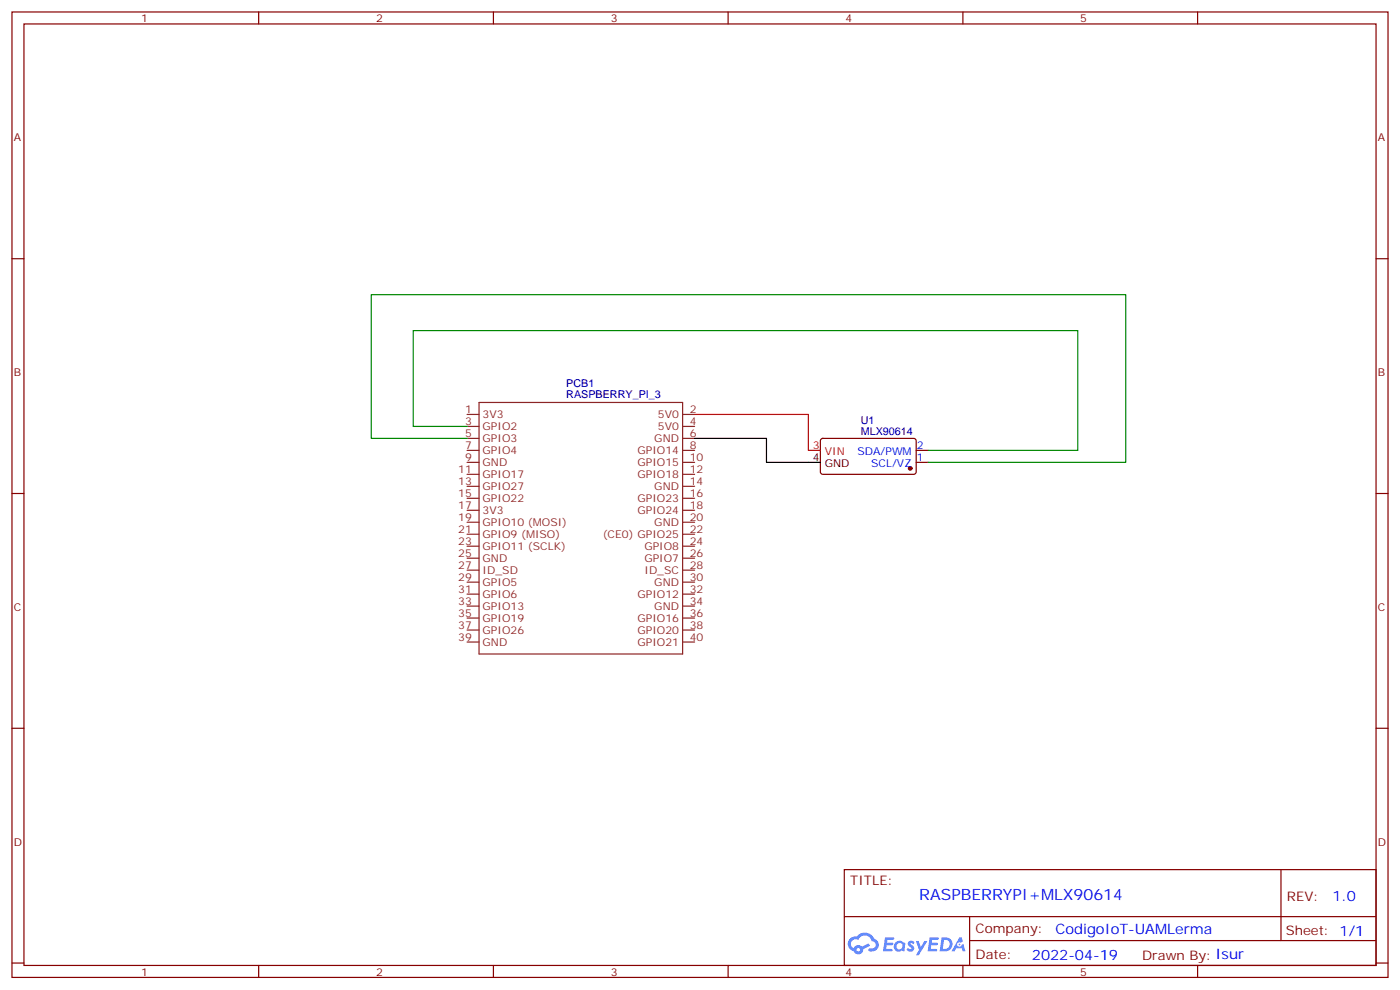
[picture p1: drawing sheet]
<svg xmlns="http://www.w3.org/2000/svg" width="412mm" height="292mm" viewBox="0 0 412 292" stroke-linecap="round" stroke-linejoin="round" font-family="sans-serif">
<g fill="none" stroke="#870000" stroke-width=".35">
<path d="M3.5 3.5h405.4v284.4h-405.4zM7.1 7.1h398.2v277.2h-398.2zM76.2 3.5v3.6M145.3 3.5v3.6M214.5 3.5v3.6M283.6 3.5v3.6M352.8 3.5v3.6M3.5 76.2h3.6M405.3 76.2h3.6M3.5 145.3h3.6M405.3 145.3h3.6M3.5 214.5h3.6"/>
<path d="M405.3 214.5h3.6M248.7 256.1h156.6v28.2h-156.6zM377.3 256.1v20.9M248.7 270h156.5M285.6 277h119.6M285.6 270v14.1M3.5 283.6h3.6M76.2 284.3v3.6M145.3 284.3v3.6M214.5 284.3v3.6M283.6 284.3v3.6M352.8 284.3v3.6"/>
<path d="M405.3 283.6h3.6"/>
</g>
<g fill="#5487ff">
<path d="M267.7 277.3a1.22 1.22 0 0 1 1.7 .3l-.4 .5a.47 .47 0 0 0-.3-.4 .47 .47 0 0 0-.5 .2l.1 .3a1.14 1.14 0 0 1 .8 1.7 1.14 1.14 0 0 1-1.9 0l-.2-.2 .5-.5 .7 .4a.29 .29 0 0 0 .3-.3 .29 .29 0 0 0-.2-.3 1.04 1.04 0 0 1-.6-1.7z"/>
<path d="M260.7 276h2.4l.3 .2-.2 .5-1.8 .1-.1 .8h1.5l.3 .4-.3 .4h-1.6l-.2 1.1h1.7l.2 .3-.2 .3-2.6 .1z"/>
<path d="M273.8 276h2.4l.3 .2-.1 .5-1.8 .1-.2 .8h1.6l.3 .4-.4 .4h-1.6l-.1 1.1h1.7l.2 .3-.2 .3-2.6 .1z"/>
<path d="M282.6 276.1h.7l.3 1.2-.6 .3a.69 .69 0 0 0-1 .3 .69 .69 0 0 0 .4 1 .69 .69 0 0 0 .9-.7l.5-.2 .6 2.2h-.8l-.2-.9h-1.8l-.5 .9h-.8z"/>
<path d="M269.8 277.1h.8l.6 1.8 1.1-1.8h.9l-2.6 4.2h-.8l.9-1.5z"/>
<path d="M277.4 276.1l-.6 4.1h1.3a2.11 2.11 0 0 0 2.5-2.1 2.11 2.11 0 0 0-2.5-2zM278.1 276.8a1.39 1.39 0 0 1 1.7 1.4 1.39 1.39 0 0 1-1.8 1.3h-.3z"/>
<path d="M263.7 277.7a1.54 1.54 0 0 0-.1 2.1 1.54 1.54 0 0 0 2.2 .2l.6 .2 .3-2.3-.2-.2-.4-.1a1.49 1.49 0 0 0-2.4 .1zM264 278.7a.94 .94 0 0 1 1.8 0 .94 .94 0 0 1-1.8 0z"/>
<path d="M250.4 276.4a2.18 2.18 0 0 0 1.1 3.7 1.44 1.44 0 0 0 1.6 1 1.44 1.44 0 0 0 1.2-1.5l2-1-.5-.8-1.9 1a1.47 1.47 0 0 0-2.4 .4 1.39 1.39 0 0 1-.7-1.9 1.39 1.39 0 0 1 2-.5 2.12 2.12 0 0 1 2.2-1.3 2.12 2.12 0 0 1 1.9 1.7 1.14 1.14 0 0 1 1.1 1.4 1.14 1.14 0 0 1-1.7 .8 .43 .43 0 0 0-.5 .3 .43 .43 0 0 0 .4 .5 1.98 1.98 0 0 0 2.5-1.2 1.98 1.98 0 0 0-1.2-2.5 3.1 3.1 0 0 0-5.3-.7l-.9 .1zM252.3 279.7a.55 .55 0 0 1 1.1 0 .55 .55 0 0 1-1.1 0z"/>
<circle cx="282.6" cy="278.1" r=".26"/>
</g>
<path d="M241.9 129.3l.5-.2 27 .1 .5 .6-.1 9.5-.6 .4-27.1-.1-.4-.6v-9.2zM269.9 136.2h3.5M269.9 132.6h3.5" fill="none" stroke="#870000" stroke-width=".35"/>
<circle cx="268.1" cy="137.9" r=".53" fill="#870000" stroke="#870000" stroke-width=".35"/>
<path d="M204.6 122.1h33.5v10.5h3.6" fill="none" stroke="#f00" stroke-width=".35"/>
<path d="M204.6 129.1h21.2v7.1h15.9" fill="none" stroke="#000" stroke-width=".35"/>
<g fill="none" stroke="#8c2424" stroke-width=".35">
<path d="M141.1 118.5h60v74.1h-60zM137.6 122.1h3.5M137.6 125.6h3.5M137.6 129.1h3.5M137.6 132.6h3.5M137.6 136.2h3.5M137.6 139.7h3.5M201.1 122.1h3.5M201.1 125.6h3.5M201.1 129.1h3.5M201.1 132.6h3.5M201.1 136.2h3.5"/>
<path d="M201.1 139.7h3.5M137.6 143.2h3.5M137.6 146.8h3.5M137.6 150.3h3.5M137.6 153.8h3.5M137.6 157.3h3.5M201.1 143.2h3.5M201.1 146.8h3.5M201.1 150.3h3.5M201.1 153.8h3.5M201.1 157.3h3.5M137.6 160.9h3.5"/>
<path d="M137.6 164.4h3.5M137.6 167.9h3.5M137.6 171.4h3.5M137.6 175h3.5M137.6 178.5h3.5M201.1 160.9h3.5M201.1 164.4h3.5M201.1 167.9h3.5M201.1 171.4h3.5M201.1 175h3.5M201.1 178.5h3.5M137.6 182h3.5"/>
<path d="M137.6 185.6h3.5M137.6 189.1h3.5M201.1 182h3.5M201.1 185.6h3.5M201.1 189.1h3.5"/>
</g>
<path d="M137.6 125.6h-15.9v-28.2h195.8v35.2h-44.1M137.6 129.1h-28.2v-42.3h222.2v49.4h-58.2" fill="none" stroke="#008700" stroke-width=".35"/>
<text font-size="4.6" fill="#00f" x="270.8" y="265.1">RASPBERRYPI+MLX90614</text>
<g font-size="4.2" fill="#00f">
<text x="392.5" y="265.4">1.0</text>
<text x="310.9" y="274.9">CodigoIoT-UAMLerma</text>
<text x="304" y="282.7">2022-04-19</text>
</g>
<g font-size="3.9" fill="#800">
<text x="250.5" y="260.7">TITLE:</text>
<text x="379.1" y="265.4">REV:</text>
<text x="287.4" y="274.9">Company:</text>
<text x="378.7" y="275.5">Sheet: 1/1</text>
<text x="287.4" y="282.6">Date:</text>
<text x="336.4" y="282.7">Drawn By: Isur</text>
</g>
<g font-size="3.2" fill="#800">
<text x="41.6" y="6.5">1</text>
<text x="110.8" y="6.5">2</text>
<text x="179.9" y="6.5">3</text>
<text x="249.1" y="6.5">4</text>
<text x="318.2" y="6.5">5</text>
<text x="4.1" y="41.6">A</text>
<text x="405.9" y="41.6">A</text>
<text x="4.1" y="110.8">B</text>
<text x="405.9" y="110.8">B</text>
<text x="4.1" y="179.9">C</text>
<text x="405.9" y="179.9">C</text>
<text x="4.1" y="249.1">D</text>
<text x="405.9" y="249.1">D</text>
<text x="41.6" y="287.3">1</text>
<text x="110.8" y="287.3">2</text>
<text x="179.9" y="287.3">3</text>
<text x="249.1" y="287.3">4</text>
<text x="318.2" y="287.3">5</text>
</g>
<g font-size="3.2" fill="#000080">
<text x="166.8" y="117.3">RASPBERRY_PI_3</text>
<text x="166.8" y="114.1">PCB1</text>
<text x="253.6" y="124.8">U1</text>
<text x="253.6" y="128.1">MLX90614</text>
</g>
<g font-size="3.2" fill="#8d2323">
<text x="137" y="121.7">1</text>
<text x="137" y="125.2">3</text>
<text x="142.2" y="123.1">3V3</text>
<text x="193.8" y="123.1">5V0</text>
<text x="203.2" y="121.7">2</text>
<text x="203.2" y="125.2">4</text>
<text x="137" y="128.8">5</text>
<text x="142.2" y="126.6">GPIO2</text>
<text x="142.2" y="130.2">GPIO3</text>
<text x="192.7" y="130.2">GND</text>
<text x="193.8" y="126.6">5V0</text>
<text x="203.2" y="128.8">6</text>
<text x="137" y="132.3">7</text>
<text x="137" y="135.8">9</text>
<text x="142.2" y="133.7">GPIO4</text>
<text x="142.2" y="137.2">GND</text>
<text x="187.8" y="133.7">GPIO14</text>
<text x="187.8" y="137.2">GPIO15</text>
<text x="203.2" y="132.3">8</text>
<text x="203.2" y="135.8">10</text>
<text x="135" y="139.3">11</text>
<text x="135" y="142.9">13</text>
<text x="142.2" y="140.8">GPIO17</text>
<text x="187.8" y="140.8">GPIO18</text>
<text x="203.2" y="139.3">12</text>
<text x="203.2" y="142.9">14</text>
<text x="135" y="146.4">15</text>
<text x="135" y="149.9">17</text>
<text x="142.2" y="144.3">GPIO27</text>
<text x="142.2" y="147.8">GPIO22</text>
<text x="187.8" y="147.8">GPIO23</text>
<text x="192.7" y="144.3">GND</text>
<text x="203.2" y="146.4">16</text>
<text x="203.2" y="149.9">18</text>
<text x="135" y="153.5">19</text>
<text x="142.2" y="151.3">3V3</text>
<text x="142.2" y="154.9">GPIO10 (MOSI)</text>
<text x="187.8" y="151.3">GPIO24</text>
<text x="192.7" y="154.9">GND</text>
<text x="203.2" y="153.5">20</text>
<text x="135" y="157">21</text>
<text x="135" y="160.5">23</text>
<text x="142.2" y="158.4">GPIO9 (MISO)</text>
<text x="142.2" y="161.9">GPIO11 (SCLK)</text>
<text x="177.5" y="158.4">(CE0) GPIO25</text>
<text x="189.8" y="161.9">GPIO8</text>
<text x="203.2" y="157">22</text>
<text x="203.2" y="160.5">24</text>
<text x="135" y="164">25</text>
<text x="135" y="167.6">27</text>
<text x="142.2" y="165.5">GND</text>
<text x="189.8" y="165.5">GPIO7</text>
<text x="203.2" y="164">26</text>
<text x="203.2" y="167.6">28</text>
<text x="135" y="171.1">29</text>
<text x="142.2" y="169">ID_SD</text>
<text x="142.2" y="172.5">GPIO5</text>
<text x="189.8" y="169">ID_SC</text>
<text x="192.7" y="172.5">GND</text>
<text x="203.2" y="171.1">30</text>
<text x="135" y="174.6">31</text>
<text x="135" y="178.2">33</text>
<text x="142.2" y="176">GPIO6</text>
<text x="142.2" y="179.6">GPIO13</text>
<text x="187.8" y="176">GPIO12</text>
<text x="192.7" y="179.6">GND</text>
<text x="203.2" y="174.6">32</text>
<text x="203.2" y="178.2">34</text>
<text x="135" y="181.7">35</text>
<text x="135" y="185.2">37</text>
<text x="142.2" y="183.1">GPIO19</text>
<text x="187.8" y="183.1">GPIO16</text>
<text x="203.2" y="181.7">36</text>
<text x="203.2" y="185.2">38</text>
<text x="135" y="188.7">39</text>
<text x="142.2" y="186.6">GPIO26</text>
<text x="142.2" y="190.1">GND</text>
<text x="187.8" y="186.6">GPIO20</text>
<text x="187.8" y="190.1">GPIO21</text>
<text x="203.2" y="188.7">40</text>
</g>
<g font-size="3.2" fill="#f00">
<text x="239.5" y="132.3">3</text>
<text x="243" y="134.1">VIN</text>
</g>
<g font-size="3.2">
<text x="239.5" y="135.8">4</text>
<text x="243" y="137.6">GND</text>
</g>
<g font-size="3.2" fill="#00f">
<text x="252.6" y="134.1">SDA/PWM</text>
<text x="256.6" y="137.6">SCL/VZ</text>
<text x="270.1" y="135.8">1</text>
<text x="270.1" y="132.3">2</text>
</g>
</svg>
